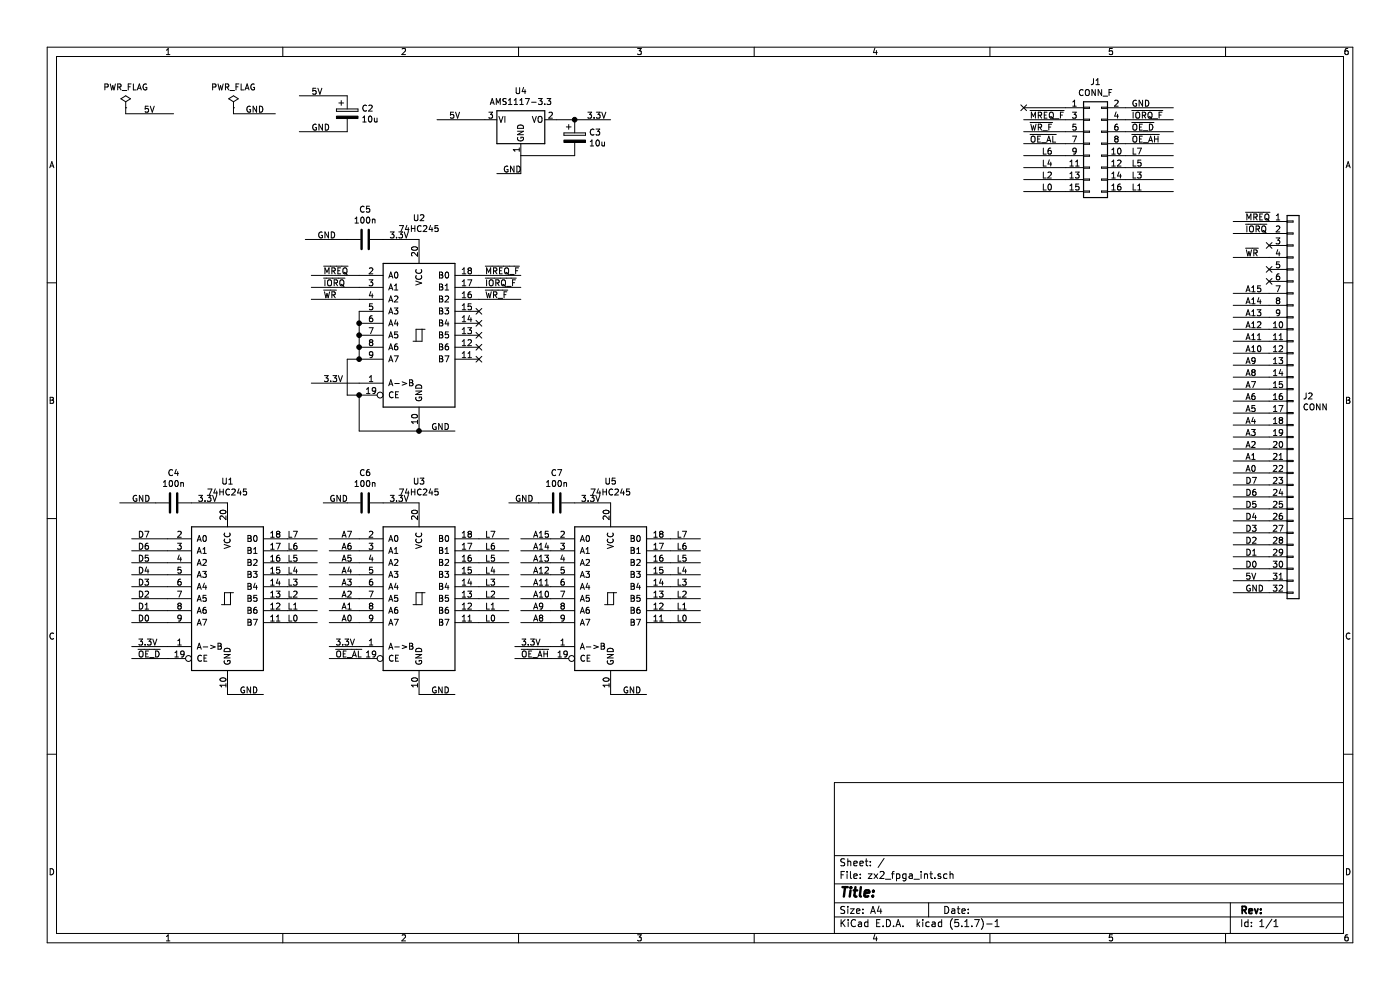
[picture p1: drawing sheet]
EESchema Schematic File Version 4
EELAYER 30 0
EELAYER END
$Descr A4 11693 8268
encoding utf-8
Sheet 1 1
Title ""
Date ""
Rev ""
Comp ""
Comment1 ""
Comment2 ""
Comment3 ""
Comment4 ""
$EndDescr
$Comp
L Device:CP C2
U 1 1
P 2900 950
F 0 "C2" H 3018 996 50  0000 L CNN
F 1 "10u" H 3018 905 50  0000 L CNN
F 2 "Capacitor_SMD:C_1210_3225Metric" H 2938 800 50  0001 C CNN
F 3 "~" H 2900 950 50  0001 C CNN
	1    2900 950 
	1    0    0    -1  
$EndComp
$Comp
L Connector_Generic:Conn_01x32 J2
U 1 1
P 10800 3350
F 0 "J2" H 10880 3392 50  0000 L CNN
F 1 "CONN" H 10880 3301 50  0000 L CNN
F 2 "Connector_PinHeader_2.54mm:PinHeader_1x32_P2.54mm_Horizontal" H 10800 3350 50  0001 C CNN
F 3 "~" H 10800 3350 50  0001 C CNN
	1    10800 3350
	1    0    0    -1  
$EndComp
Wire Wire Line
	10600 1950 10300 1950
Wire Wire Line
	10600 3250 10300 3250
Wire Wire Line
	10300 3350 10600 3350
Wire Wire Line
	10600 3450 10300 3450
Wire Wire Line
	10600 3750 10300 3750
Wire Wire Line
	10300 3850 10600 3850
Wire Wire Line
	10600 3950 10300 3950
Wire Wire Line
	10300 4050 10600 4050
Wire Wire Line
	10600 4150 10300 4150
Wire Wire Line
	10300 4250 10600 4250
Wire Wire Line
	10300 4350 10600 4350
Wire Wire Line
	10600 4450 10300 4450
Wire Wire Line
	10300 4550 10600 4550
Wire Wire Line
	10600 4650 10300 4650
Wire Wire Line
	10300 4750 10600 4750
Wire Wire Line
	10600 4850 10300 4850
Wire Wire Line
	10300 4950 10600 4950
Text Label 10400 1950 0    50   ~ 0
~IORQ
Text Label 10400 3250 0    50   ~ 0
A7
Text Label 10400 3350 0    50   ~ 0
A6
Text Label 10400 3450 0    50   ~ 0
A5
Text Label 10400 3750 0    50   ~ 0
A2
Text Label 10400 3850 0    50   ~ 0
A1
Text Label 10400 3950 0    50   ~ 0
A0
Text Label 10400 4050 0    50   ~ 0
D7
Text Label 10400 4150 0    50   ~ 0
D6
Text Label 10400 4250 0    50   ~ 0
D5
Text Label 10400 4350 0    50   ~ 0
D4
Text Label 10400 4450 0    50   ~ 0
D3
Text Label 10400 4550 0    50   ~ 0
D2
Text Label 10400 4650 0    50   ~ 0
D1
Text Label 10400 4750 0    50   ~ 0
D0
Text Label 10400 4850 0    50   ~ 0
5V
Text Label 10400 4950 0    50   ~ 0
GND
NoConn ~ 10600 2250
$Comp
L power:PWR_FLAG #FLG01
U 1 1
P 1050 900
F 0 "#FLG01" H 1050 975 50  0001 C CNN
F 1 "PWR_FLAG" H 1050 1073 50  0000 C CNN
F 2 "" H 1050 900 50  0001 C CNN
F 3 "~" H 1050 900 50  0001 C CNN
	1    1050 900 
	1    0    0    -1  
$EndComp
$Comp
L power:PWR_FLAG #FLG02
U 1 1
P 1950 900
F 0 "#FLG02" H 1950 975 50  0001 C CNN
F 1 "PWR_FLAG" H 1950 1073 50  0000 C CNN
F 2 "" H 1950 900 50  0001 C CNN
F 3 "~" H 1950 900 50  0001 C CNN
	1    1950 900 
	1    0    0    -1  
$EndComp
Wire Wire Line
	1050 900  1050 950 
Wire Wire Line
	1050 950  1450 950 
Text Label 1200 950  0    50   ~ 0
5V
Wire Wire Line
	1950 900  1950 950 
Wire Wire Line
	1950 950  2300 950 
Text Label 2050 950  0    50   ~ 0
GND
Wire Wire Line
	2900 800  2500 800 
Wire Wire Line
	2500 1100 2900 1100
Text Label 2600 1100 0    50   ~ 0
GND
Text Label 2600 800  0    50   ~ 0
5V
Wire Wire Line
	10600 1850 10300 1850
Text Label 10400 1850 0    50   ~ 0
~MREQ
Wire Wire Line
	10600 2150 10300 2150
Text Label 10400 2150 0    50   ~ 0
~WR
NoConn ~ 10600 2050
NoConn ~ 10600 2350
Wire Wire Line
	10600 3150 10300 3150
Wire Wire Line
	10300 3050 10600 3050
Wire Wire Line
	10600 2950 10300 2950
Wire Wire Line
	10300 2850 10600 2850
Wire Wire Line
	10600 2750 10300 2750
Wire Wire Line
	10300 2650 10600 2650
Wire Wire Line
	10600 2550 10300 2550
Wire Wire Line
	10300 2450 10600 2450
Text Label 10400 3150 0    50   ~ 0
A8
Text Label 10400 3050 0    50   ~ 0
A9
Text Label 10400 2950 0    50   ~ 0
A10
Text Label 10400 2850 0    50   ~ 0
A11
Text Label 10400 2750 0    50   ~ 0
A12
Text Label 10400 2650 0    50   ~ 0
A13
Text Label 10400 2550 0    50   ~ 0
A14
Text Label 10400 2450 0    50   ~ 0
A15
Wire Wire Line
	10600 3550 10300 3550
Wire Wire Line
	10300 3650 10600 3650
Text Label 10400 3550 0    50   ~ 0
A4
Text Label 10400 3650 0    50   ~ 0
A3
$Comp
L 74xx:74HC245 U2
U 1 1
P 3500 2800
F 0 "U2" H 3500 3781 50  0000 C CNN
F 1 "74HC245" H 3500 3690 50  0000 C CNN
F 2 "Package_SO:SO-20_12.8x7.5mm_P1.27mm" H 3500 2800 50  0001 C CNN
F 3 "http://www.ti.com/lit/gpn/sn74HC245" H 3500 2800 50  0001 C CNN
	1    3500 2800
	1    0    0    -1  
$EndComp
$Comp
L 74xx:74HC245 U5
U 1 1
P 5100 5000
F 0 "U5" H 5100 5981 50  0000 C CNN
F 1 "74HC245" H 5100 5890 50  0000 C CNN
F 2 "Package_SO:SO-20_12.8x7.5mm_P1.27mm" H 5100 5000 50  0001 C CNN
F 3 "http://www.ti.com/lit/gpn/sn74HC245" H 5100 5000 50  0001 C CNN
	1    5100 5000
	1    0    0    -1  
$EndComp
$Comp
L 74xx:74HC245 U3
U 1 1
P 3500 5000
F 0 "U3" H 3500 5981 50  0000 C CNN
F 1 "74HC245" H 3500 5890 50  0000 C CNN
F 2 "Package_SO:SO-20_12.8x7.5mm_P1.27mm" H 3500 5000 50  0001 C CNN
F 3 "http://www.ti.com/lit/gpn/sn74HC245" H 3500 5000 50  0001 C CNN
	1    3500 5000
	1    0    0    -1  
$EndComp
$Comp
L 74xx:74HC245 U1
U 1 1
P 1900 5000
F 0 "U1" H 1900 5981 50  0000 C CNN
F 1 "74HC245" H 1900 5890 50  0000 C CNN
F 2 "Package_SO:SO-20_12.8x7.5mm_P1.27mm" H 1900 5000 50  0001 C CNN
F 3 "http://www.ti.com/lit/gpn/sn74HC245" H 1900 5000 50  0001 C CNN
	1    1900 5000
	1    0    0    -1  
$EndComp
$Comp
L Regulator_Linear:AMS1117-3.3 U4
U 1 1
P 4350 1000
F 0 "U4" H 4350 1242 50  0000 C CNN
F 1 "AMS1117-3.3" H 4350 1151 50  0000 C CNN
F 2 "Package_TO_SOT_SMD:SOT-223-3_TabPin2" H 4350 1200 50  0001 C CNN
F 3 "http://www.advanced-monolithic.com/pdf/ds1117.pdf" H 4450 750 50  0001 C CNN
	1    4350 1000
	1    0    0    -1  
$EndComp
Text Label 3750 1000 0    50   ~ 0
5V
Wire Wire Line
	4650 1000 4800 1000
Text Label 4900 1000 0    50   ~ 0
3.3V
$Comp
L Device:CP C3
U 1 1
P 4800 1150
F 0 "C3" H 4918 1196 50  0000 L CNN
F 1 "10u" H 4918 1105 50  0000 L CNN
F 2 "Capacitor_SMD:C_1210_3225Metric" H 4838 1000 50  0001 C CNN
F 3 "~" H 4800 1150 50  0001 C CNN
	1    4800 1150
	1    0    0    -1  
$EndComp
Connection ~ 4800 1000
Wire Wire Line
	4800 1000 5100 1000
Wire Wire Line
	4350 1300 4800 1300
Wire Wire Line
	4350 1300 4350 1450
Wire Wire Line
	4350 1450 4150 1450
Text Label 4200 1450 0    50   ~ 0
GND
Wire Wire Line
	3500 3600 3800 3600
Wire Wire Line
	5100 5800 5400 5800
Wire Wire Line
	3500 5800 3800 5800
Wire Wire Line
	1900 5800 2200 5800
Text Label 2000 5800 0    50   ~ 0
GND
Text Label 3600 5800 0    50   ~ 0
GND
Text Label 5200 5800 0    50   ~ 0
GND
Text Label 3600 3600 0    50   ~ 0
GND
Wire Wire Line
	3500 2000 3200 2000
Wire Wire Line
	5100 4200 4800 4200
Wire Wire Line
	3500 4200 3200 4200
Wire Wire Line
	1900 4200 1600 4200
Text Label 1650 4200 0    50   ~ 0
3.3V
Text Label 3250 4200 0    50   ~ 0
3.3V
Text Label 4850 4200 0    50   ~ 0
3.3V
Wire Wire Line
	3000 3200 2600 3200
Text Label 2700 3200 0    50   ~ 0
3.3V
Wire Wire Line
	3000 3300 3000 3600
Wire Wire Line
	3000 3600 3500 3600
Connection ~ 3500 3600
Wire Wire Line
	3000 2300 2600 2300
Wire Wire Line
	3000 2400 2600 2400
Wire Wire Line
	3000 2500 2600 2500
Text Label 2700 2300 0    50   ~ 0
~MREQ
Text Label 2700 2400 0    50   ~ 0
~IORQ
Text Label 2700 2500 0    50   ~ 0
~WR
Wire Wire Line
	4000 2300 4350 2300
Wire Wire Line
	4000 2400 4350 2400
Wire Wire Line
	4000 2500 4350 2500
Wire Wire Line
	3000 2600 3000 2700
Wire Wire Line
	3000 2700 3000 2800
Connection ~ 3000 2700
Wire Wire Line
	3000 2800 3000 2900
Connection ~ 3000 2800
Wire Wire Line
	3000 2900 3000 3000
Connection ~ 3000 2900
Wire Wire Line
	3000 3000 2900 3000
Wire Wire Line
	2900 3000 2900 3300
Wire Wire Line
	2900 3300 3000 3300
Connection ~ 3000 3000
Connection ~ 3000 3300
NoConn ~ 4000 2600
NoConn ~ 4000 2700
NoConn ~ 4000 2800
NoConn ~ 4000 2900
NoConn ~ 4000 3000
Wire Wire Line
	4600 5400 4300 5400
Wire Wire Line
	3000 5400 2750 5400
Wire Wire Line
	1400 5400 1100 5400
Text Label 1150 5400 0    50   ~ 0
3.3V
Text Label 2800 5400 0    50   ~ 0
3.3V
Text Label 4350 5400 0    50   ~ 0
3.3V
Wire Wire Line
	1400 4500 1100 4500
Wire Wire Line
	1100 4600 1400 4600
Wire Wire Line
	1400 4700 1100 4700
Wire Wire Line
	1100 4800 1400 4800
Wire Wire Line
	1400 4900 1100 4900
Wire Wire Line
	1100 5000 1400 5000
Wire Wire Line
	1400 5100 1100 5100
Wire Wire Line
	1400 5200 1100 5200
Wire Wire Line
	2400 4500 2650 4500
Wire Wire Line
	2650 4600 2400 4600
Wire Wire Line
	2400 4700 2650 4700
Wire Wire Line
	2650 4800 2400 4800
Wire Wire Line
	2400 4900 2650 4900
Wire Wire Line
	2650 5000 2400 5000
Wire Wire Line
	2400 5100 2650 5100
Wire Wire Line
	2650 5200 2400 5200
Wire Wire Line
	2750 5200 3000 5200
Wire Wire Line
	3000 5100 2750 5100
Wire Wire Line
	2750 5000 3000 5000
Wire Wire Line
	3000 4900 2750 4900
Wire Wire Line
	2750 4800 3000 4800
Wire Wire Line
	3000 4700 2750 4700
Wire Wire Line
	2750 4600 3000 4600
Wire Wire Line
	3000 4500 2750 4500
Wire Wire Line
	4000 4500 4250 4500
Wire Wire Line
	4250 4600 4000 4600
Wire Wire Line
	4000 4700 4250 4700
Wire Wire Line
	4250 4800 4000 4800
Wire Wire Line
	4000 4900 4250 4900
Wire Wire Line
	4250 5000 4000 5000
Wire Wire Line
	4000 5100 4250 5100
Wire Wire Line
	4250 5200 4000 5200
Wire Wire Line
	4600 5200 4350 5200
Wire Wire Line
	4350 5100 4600 5100
Wire Wire Line
	4600 5000 4350 5000
Wire Wire Line
	4350 4900 4600 4900
Wire Wire Line
	4600 4800 4350 4800
Wire Wire Line
	4350 4700 4600 4700
Wire Wire Line
	4600 4600 4350 4600
Wire Wire Line
	4350 4500 4600 4500
Wire Wire Line
	5600 4500 5850 4500
Wire Wire Line
	5850 4600 5600 4600
Wire Wire Line
	5600 4700 5850 4700
Wire Wire Line
	5850 4800 5600 4800
Wire Wire Line
	5600 4900 5850 4900
Wire Wire Line
	5850 5000 5600 5000
Wire Wire Line
	5600 5100 5850 5100
Wire Wire Line
	5850 5200 5600 5200
Text Label 1150 4500 0    50   ~ 0
D7
Text Label 1150 4600 0    50   ~ 0
D6
Text Label 1150 4700 0    50   ~ 0
D5
Text Label 1150 4800 0    50   ~ 0
D4
Text Label 1150 4900 0    50   ~ 0
D3
Text Label 1150 5000 0    50   ~ 0
D2
Text Label 1150 5100 0    50   ~ 0
D1
Text Label 1150 5200 0    50   ~ 0
D0
Text Label 2400 4500 0    50   ~ 0
L7
Text Label 2400 4600 0    50   ~ 0
L6
Text Label 2400 4700 0    50   ~ 0
L5
Text Label 2400 4800 0    50   ~ 0
L4
Text Label 2400 4900 0    50   ~ 0
L3
Text Label 2400 5000 0    50   ~ 0
L2
Text Label 2400 5100 0    50   ~ 0
L1
Text Label 2400 5200 0    50   ~ 0
L0
Text Label 2850 4500 0    50   ~ 0
A7
Text Label 2850 4600 0    50   ~ 0
A6
Text Label 2850 4700 0    50   ~ 0
A5
Text Label 2850 4800 0    50   ~ 0
A4
Text Label 2850 4900 0    50   ~ 0
A3
Text Label 2850 5000 0    50   ~ 0
A2
Text Label 2850 5100 0    50   ~ 0
A1
Text Label 2850 5200 0    50   ~ 0
A0
Text Label 4050 4500 0    50   ~ 0
L7
Text Label 4050 4600 0    50   ~ 0
L6
Text Label 4050 4700 0    50   ~ 0
L5
Text Label 4050 4800 0    50   ~ 0
L4
Text Label 4050 4900 0    50   ~ 0
L3
Text Label 4050 5000 0    50   ~ 0
L2
Text Label 4050 5100 0    50   ~ 0
L1
Text Label 4050 5200 0    50   ~ 0
L0
Text Label 4450 4500 0    50   ~ 0
A15
Text Label 4450 4600 0    50   ~ 0
A14
Text Label 4450 4700 0    50   ~ 0
A13
Text Label 4450 4800 0    50   ~ 0
A12
Text Label 4450 4900 0    50   ~ 0
A11
Text Label 4450 5000 0    50   ~ 0
A10
Text Label 4450 5100 0    50   ~ 0
A9
Text Label 4450 5200 0    50   ~ 0
A8
Text Label 5650 4500 0    50   ~ 0
L7
Text Label 5650 4600 0    50   ~ 0
L6
Text Label 5650 4700 0    50   ~ 0
L5
Text Label 5650 4800 0    50   ~ 0
L4
Text Label 5650 4900 0    50   ~ 0
L3
Text Label 5650 5000 0    50   ~ 0
L2
Text Label 5650 5100 0    50   ~ 0
L1
Text Label 5650 5200 0    50   ~ 0
L0
Text Label 4050 2300 0    50   ~ 0
~MREQ_F
Text Label 4050 2400 0    50   ~ 0
~IORQ_F
Text Label 4050 2500 0    50   ~ 0
~WR_F
Wire Wire Line
	1400 5500 1100 5500
Text Label 1150 5500 0    50   ~ 0
~OE_D
Wire Wire Line
	3000 5500 2750 5500
Text Label 2800 5500 0    50   ~ 0
~OE_AL
Wire Wire Line
	4600 5500 4300 5500
Text Label 4350 5500 0    50   ~ 0
~OE_AH
$Comp
L Connector_Generic:Conn_02x08_Odd_Even J1
U 1 1
P 9100 1200
F 0 "J1" H 9150 1717 50  0000 C CNN
F 1 "CONN_F" H 9150 1626 50  0000 C CNN
F 2 "Connector_PinHeader_2.54mm:PinHeader_2x08_P2.54mm_Vertical" H 9100 1200 50  0001 C CNN
F 3 "~" H 9100 1200 50  0001 C CNN
	1    9100 1200
	1    0    0    -1  
$EndComp
Wire Wire Line
	8900 900  8550 900 
Wire Wire Line
	8550 1000 8900 1000
Wire Wire Line
	8900 1100 8550 1100
Wire Wire Line
	8550 1200 8900 1200
Wire Wire Line
	8900 1300 8550 1300
Wire Wire Line
	8550 1400 8900 1400
Wire Wire Line
	8900 1500 8550 1500
Wire Wire Line
	9400 1500 9800 1500
Wire Wire Line
	9800 1400 9400 1400
Wire Wire Line
	9400 1300 9800 1300
Wire Wire Line
	9800 1200 9400 1200
Wire Wire Line
	9400 1100 9800 1100
Wire Wire Line
	9800 1000 9400 1000
Wire Wire Line
	9400 900  9800 900 
Wire Wire Line
	8900 1600 8550 1600
Wire Wire Line
	9400 1600 9800 1600
$Comp
L Device:C C5
U 1 1
P 3050 2000
F 0 "C5" V 2798 2000 50  0000 C CNN
F 1 "100n" V 2889 2000 50  0000 C CNN
F 2 "Capacitor_SMD:C_1206_3216Metric" H 3088 1850 50  0001 C CNN
F 3 "~" H 3050 2000 50  0001 C CNN
	1    3050 2000
	0    1    1    0   
$EndComp
Wire Wire Line
	2900 2000 2550 2000
Text Label 2650 2000 0    50   ~ 0
GND
$Comp
L Device:C C4
U 1 1
P 1450 4200
F 0 "C4" V 1198 4200 50  0000 C CNN
F 1 "100n" V 1289 4200 50  0000 C CNN
F 2 "Capacitor_SMD:C_1206_3216Metric" H 1488 4050 50  0001 C CNN
F 3 "~" H 1450 4200 50  0001 C CNN
	1    1450 4200
	0    1    1    0   
$EndComp
$Comp
L Device:C C6
U 1 1
P 3050 4200
F 0 "C6" V 2798 4200 50  0000 C CNN
F 1 "100n" V 2889 4200 50  0000 C CNN
F 2 "Capacitor_SMD:C_1206_3216Metric" H 3088 4050 50  0001 C CNN
F 3 "~" H 3050 4200 50  0001 C CNN
	1    3050 4200
	0    1    1    0   
$EndComp
$Comp
L Device:C C7
U 1 1
P 4650 4200
F 0 "C7" V 4398 4200 50  0000 C CNN
F 1 "100n" V 4489 4200 50  0000 C CNN
F 2 "Capacitor_SMD:C_1206_3216Metric" H 4688 4050 50  0001 C CNN
F 3 "~" H 4650 4200 50  0001 C CNN
	1    4650 4200
	0    1    1    0   
$EndComp
Wire Wire Line
	4500 4200 4250 4200
Text Label 4300 4200 0    50   ~ 0
GND
Wire Wire Line
	2900 4200 2700 4200
Text Label 2750 4200 0    50   ~ 0
GND
Wire Wire Line
	1300 4200 1000 4200
Text Label 1100 4200 0    50   ~ 0
GND
Text Label 3250 2000 0    50   ~ 0
3.3V
NoConn ~ 8550 900 
Text Label 9450 900  0    50   ~ 0
GND
Text Label 9450 1300 0    50   ~ 0
L7
Text Label 9450 1400 0    50   ~ 0
L5
Text Label 9450 1500 0    50   ~ 0
L3
Text Label 9450 1600 0    50   ~ 0
L1
Text Label 8700 1600 0    50   ~ 0
L0
Text Label 8700 1500 0    50   ~ 0
L2
Text Label 8700 1400 0    50   ~ 0
L4
Text Label 8700 1300 0    50   ~ 0
L6
Text Label 8600 1000 0    50   ~ 0
~MREQ_F
Text Label 9450 1000 0    50   ~ 0
~IORQ_F
Text Label 8600 1100 0    50   ~ 0
~WR_F
Text Label 9450 1100 0    50   ~ 0
~OE_D
Text Label 8600 1200 0    50   ~ 0
~OE_AL
Text Label 9450 1200 0    50   ~ 0
~OE_AH
Wire Wire Line
	3650 1000 4050 1000
$EndSCHEMATC
